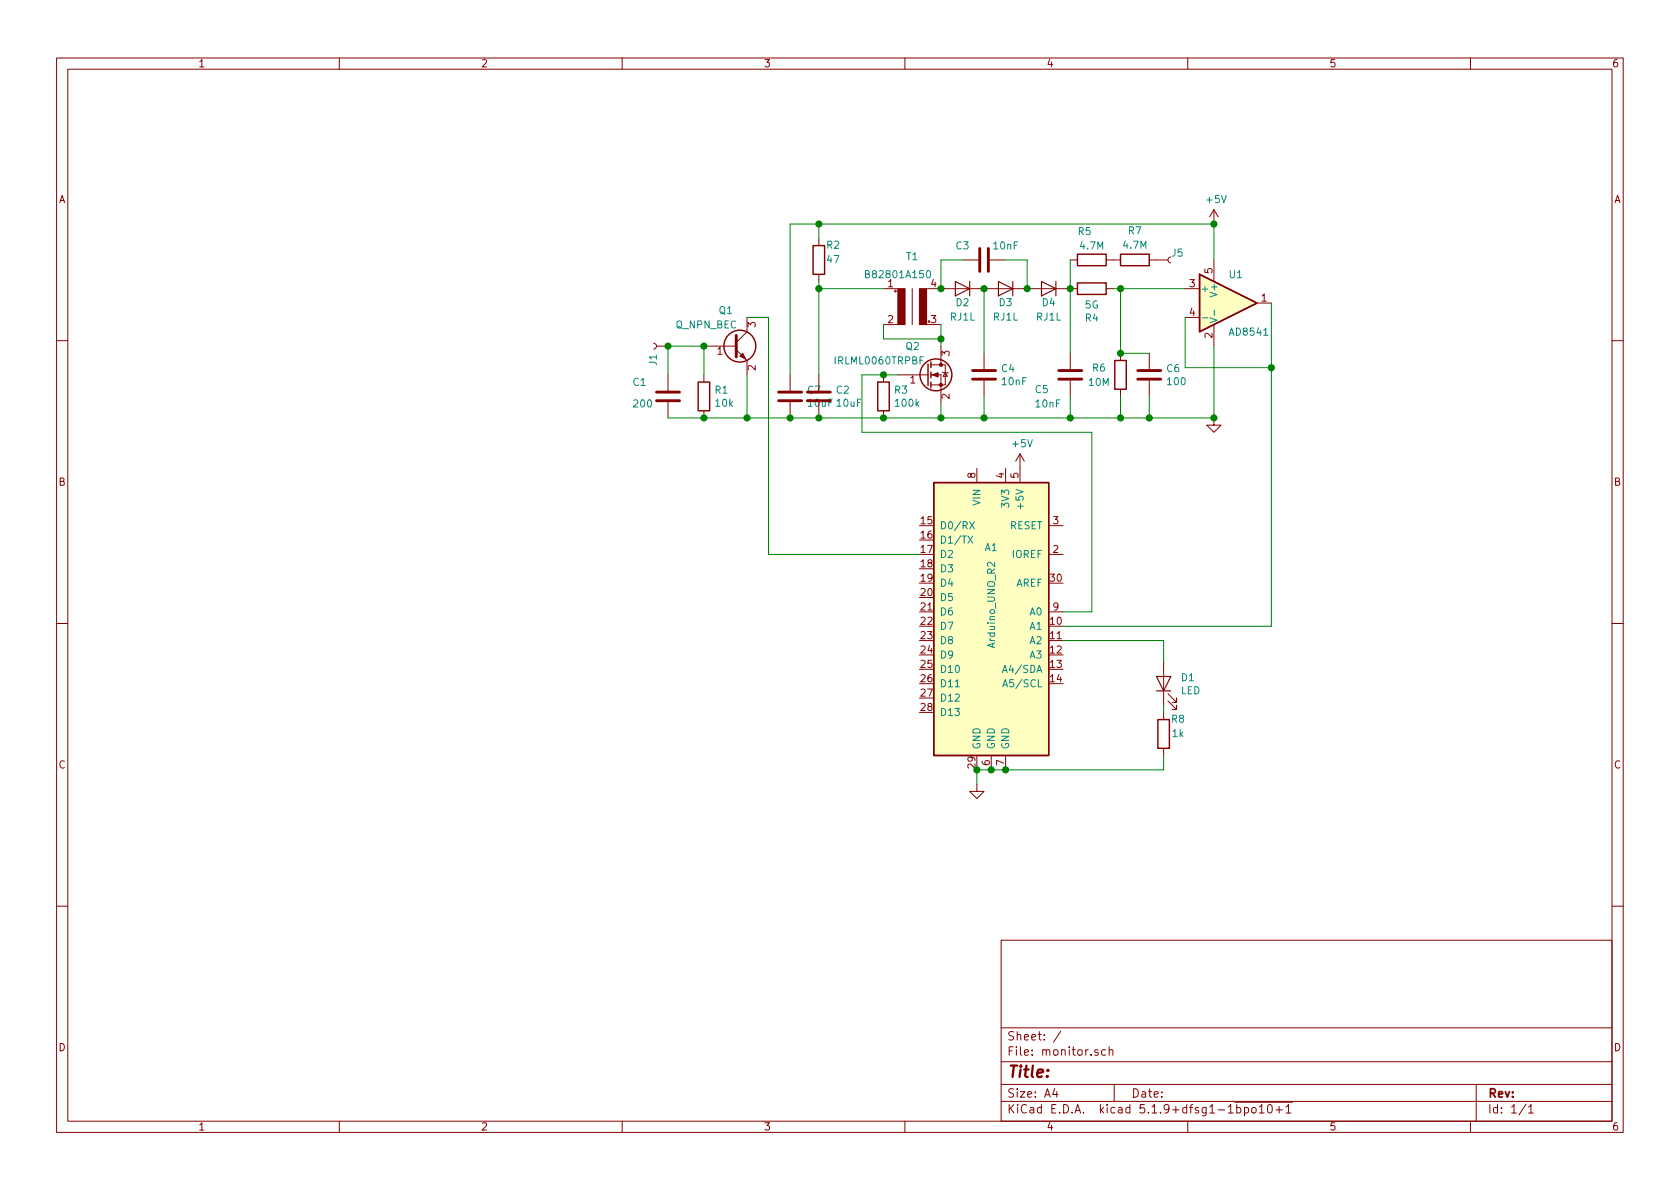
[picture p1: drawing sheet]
<svg xmlns="http://www.w3.org/2000/svg" width="297mm" height="210mm" viewBox="0 0 297 210" stroke-linecap="round" stroke-linejoin="round" font-family="sans-serif">
<g fill="none" stroke="#840000" stroke-width=".18">
<path d="M10 10.3h277v189.9h-277zM12 12.2h273v186.1h-273zM60 10.3v1.9M110 10.3v1.9M160 10.3v1.9M210 10.3v1.9M260 10.3v1.9M214.6 37.1l-.7 1.2M214.6 37.1v2.5M214.6 37.1l.8 1.2M132.1 56.1v2.6l-1.9 1.9M144.8 42.2v1.2"/>
<path d="M144.8 48.5v1.3M156.2 51h2.5M156.2 57.4h2.5M161.3 51v6.4zM163.8 51h26.7M163.8 57.4h2.6M170.2 46h2.8M175 46h2.8M189.2 46h1.3M195.6 46h2.5M195.6 51h1.2M203.2 46h3.3"/>
<path d="M207 45.5l-.3 .1-.2 .3 .1 .4 .4 .2M209.5 51h2.6M209.5 56.1h2.6M214.6 46v3.8M214.6 57.4v3.8M222.2 53.6h2.6M10 60.2h2M115.6 60.7l.3 .1 .2 .3-.1 .4-.4 .2M116.1 61.2h2M118.1 66.3v2.8M118.1 71.1v2.8M124.5 61.2h5.7"/>
<path d="M124.5 66.3v1.3M124.5 72.6v1.3M130.2 61.8l1.9 1.9v2.6M139.7 66.3v2.8M139.7 71.1v2.8M144.8 66.3v2.8M144.8 71.1v2.8M156.2 66.3v1.3M156.2 72.6v1.3M158.7 66.3h5.4M164.6 66.3h1.8v5.1M164.6 64.5h1.8"/>
<path d="M166.4 64.5h.7v3.6h-2.5M166.4 61.2v3.3M166.6 65.8l.2 .1h.7l.1 .1M167.1 65.9l.4 .6h-.7zM174 62.5v2.8M174 67.3v2.8M189.2 62.5v2.8M189.2 67.3v2.8M198.1 62.5v1.2M198.1 68.8v1.3M203.2 62.5v2.8M203.2 67.3v2.8"/>
<path d="M214.6 73.9v1.3h1.3l-1.3 1.2-1.2-1.2h1.2M285 60.2h2M172.7 82.8v2.5M177.8 82.8v2.5M180.3 80.3v5M180.3 80.3l-.7 1.2M180.3 80.3l.8 1.2M185.4 98h2.6M185.4 93h2.6M10 110.3h2M185.4 108.2h2.6M205.7 117.1v7.6"/>
<path d="M285 110.3h2M172.7 138.7v1.2h1.3l-1.3 1.3-1.3-1.3h1.3M175.3 133.6v2.5M177.8 133.6v2.5M205.7 126v1.2M205.7 132.3v1.3M206.5 123.9l1.5 1.6v-.8v.8h-.7M206.5 122.7l1.5 1.5v-.8v.8h-.7M10 160.2h2M177 166.3h108v32h-108zM285 160.2h2M60 198.3v1.9"/>
<path d="M110 198.3v1.9M160 198.3v1.9M177 194.8h108M177 191.8h108M177 187.8h108M177 181.8h108M186.5 192.5l-.4 1h1M186.8 193v1M187.6 182.3l-1.3 2M194.1 185.7a.37 .37 0 0 0-.6 .1l.1 .2 .5 .2 .1 .1-.2 .3-.5-.1M195.5 185.7l-.5-.1-.2 .3v.6l.2 .1 .5-.1M196.1 185.7h.1a.37 .37 0 0 1 .6 .1v.8"/>
<path d="M196.1 185.1v1.5M197 191.8v3M210 198.3v1.9M218.3 194.9h10.2M218.7 195.9l.4-.1 .3 .3-.1 .6h-.6M218.7 195.3v1.5M220 195.9l.4-.1 .4 .3-.1 .6-.3 .1-.4-.1M220 195.8v1.5M221.4 196l.2-.2 .4 .2v.7l-.2 .1-.4-.1zM222.7 195.8l.4-.5v1.5M222.7 196.8h.8M224.2 195.5l.4-.2a.94 .94 0 0 1 0 1.5l-.4-.3-.1-.6z"/>
<path d="M225.6 196.3h1.1M226.2 195.7v1.1M227.4 195.8l.4-.5v1.5M227.4 196.8h.8M260 198.3v1.9M261 191.8v6.5M269.8 195.2l-1.2 2M270.3 195.8l.4-.5v1.5M270.3 196.8h.8"/>
<circle cx="158.3" cy="51.5" r=".15"/>
</g>
<g fill="none" stroke="#840000" stroke-width=".51">
<path d="M130.2 59.3v3.8M173.2 43.9v4.1M174.8 43.9v4.1M116.1 70.9h4M116.1 69.3h4M137.7 70.9h4M137.7 69.3h4M142.7 70.9h4.1M142.7 69.3h4.1M172 67.1h4M172 65.5h4M187.2 67.1h4.1"/>
<path d="M187.2 65.5h4.1M201.2 67.1h4M201.2 65.5h4"/>
</g>
<g fill="#ffffc2" stroke="#ffffc2" stroke-width=".18">
<path d="M165.1 85.3h20.3v48.3h-20.3z"/>
<path d="M212.1 48.5l10.1 5.1-10.1 5.1z"/>
</g>
<g fill="none" stroke="#840000" stroke-width=".25">
<path d="M143.8 43.4h2v5.1h-2zM190.5 45h5.1v2h-5.1zM190.5 50h5.1v2.1h-5.1zM198.1 45h5.1v2h-5.1zM212.1 48.5l10.1 5.1-10.1 5.1zM123.4 67.6h2.1v5h-2.1zM155.2 67.6h2v5h-2zM164.1 64.4v3.8M164.6 64v1M164.6 65.8v1M164.6 67.6v1M197.1 63.7h2v5.1h-2z"/>
<path d="M165.1 85.3h20.3v48.3h-20.3zM204.7 127.2h2.1v5.1h-2.1z"/>
<circle cx="130.8" cy="61.2" r="2.82"/>
<circle cx="165.5" cy="66.3" r="2.82"/>
</g>
<g fill="none" stroke="#008484" stroke-width=".18">
<path d="M153 48.5l.6-.1 .1-.2-.1-.2-.6-.2v1.3h.5l.2-.1v-.3l-.3-.2M163.9 48l.2-.2a.67 .67 0 0 1 .4 .7 .67 .67 0 0 1-.4 .6l-.3-.5zM212.6 56.2h1M213.9 56.2l1.3 .4-1.3 .5M214.7 54.8v1M171.1 94.8l.9 1.3M171.4 92.2l.9 1.3M172 94.8l-.9 1.3M172.3 92.2l-.9 1.3M175.9 99.4v.8l-.9-.8-.4 .3 .1 .4M177.2 118.9l.5-1.3 .4 1.3M177.3 121.5l.4-1.3 .5 1.3"/>
<path d="M177.4 121.1h.6"/>
</g>
<path d="M168.9 49.8l2.5 1.2-2.5 1.3zM171.4 49.8v2.5M176.5 49.8l2.6 1.2-2.6 1.3zM179.1 49.8v2.5M184.1 49.8l2.6 1.2-2.6 1.3zM186.7 49.8v2.5M204.5 119.6h2.5l-1.3 2.6zM204.5 122.2h2.5" fill="none" stroke="#840000" stroke-width=".2"/>
<g fill="#840000" stroke="#840000" stroke-width=".18">
<path d="M130.8 63l.5-.5 .5 1z"/>
<path d="M158.7 51h1.3v6.4h-1.3z"/>
<path d="M162.6 51h1.2v6.4h-1.2z"/>
<path d="M164.8 66.3l1.1-.4v.8z"/>
<circle cx="166.4" cy="68.1" r=".28"/>
<circle cx="166.4" cy="64.5" r=".28"/>
</g>
<g fill="none" stroke="#008400" stroke-width=".18">
<path d="M144.8 39.6v2.6M132.1 56.1h3.8v41.9h26.7M144.8 51h11.4M144.8 49.8v16.5M156.2 57.4v2.5h10.2M166.4 57.4v3.8M170.2 46h-3.8v5M174 51v11.5M177.8 46h3.8v5M189.2 46v16.5M196.8 51h12.7M198.1 51v11.5h5.1"/>
<path d="M209.5 56.1v8.9h15.3M214.6 46v-6.4h-74.9v26.7M224.8 53.6v57.1h-36.8M118.1 66.3v-5.1h6.4v5.1M132.1 66.3v7.6M158.7 66.3h-6.3v10.1h40.6v31.8h-5M166.4 71.4v2.5M174 70.1v3.8M189.2 70.1v3.8M198.1 70.1v3.8M203.2 70.1v3.8M214.6 61.2v12.7h-96.5"/>
<path d="M188 113.3h17.7v3.8M205.7 124.7v1.3M205.7 133.6v2.5h-33v2.6"/>
</g>
<g fill="#008400" stroke="#008400" stroke-width=".25">
<circle cx="198.1" cy="73.9" r=".51"/>
<circle cx="198.1" cy="51" r=".51"/>
<circle cx="132.1" cy="73.9" r=".51"/>
<circle cx="156.2" cy="73.9" r=".51"/>
<circle cx="166.4" cy="73.9" r=".51"/>
<circle cx="166.4" cy="59.9" r=".51"/>
<circle cx="174" cy="51" r=".51"/>
<circle cx="198.1" cy="62.5" r=".51"/>
<circle cx="144.8" cy="51" r=".51"/>
<circle cx="177.8" cy="136.1" r=".51"/>
<circle cx="189.2" cy="73.9" r=".51"/>
<circle cx="174" cy="73.9" r=".51"/>
<circle cx="124.5" cy="61.2" r=".51"/>
<circle cx="156.2" cy="66.3" r=".51"/>
<circle cx="144.8" cy="39.6" r=".51"/>
<circle cx="214.6" cy="39.6" r=".51"/>
<circle cx="189.2" cy="51" r=".51"/>
<circle cx="118.1" cy="61.2" r=".51"/>
<circle cx="175.3" cy="136.1" r=".51"/>
<circle cx="172.7" cy="136.1" r=".51"/>
<circle cx="203.2" cy="73.9" r=".51"/>
<circle cx="144.8" cy="73.9" r=".51"/>
<circle cx="124.5" cy="73.9" r=".51"/>
<circle cx="214.6" cy="73.9" r=".51"/>
<circle cx="224.8" cy="65" r=".51"/>
<circle cx="139.7" cy="73.9" r=".51"/>
<circle cx="166.4" cy="51" r=".51"/>
<circle cx="181.6" cy="51" r=".51"/>
</g>
<text font-size="2.8" fill="#840000" x="178" y="190.5">Title:</text>
<g font-size="2.1" fill="#840000">
<text x="178" y="184">Sheet: /</text>
<text x="178" y="186.7">File: monitor.sch</text>
<text x="178" y="196.9">KiCad E.D.A. kicad 5.1.9+dfsg1-1bpo10+1</text>
<text x="178" y="194.1">Size: A4</text>
<text x="200" y="194.1">Date:</text>
<text x="263" y="194.1">Rev:</text>
<text x="263" y="196.9">Id: 1/1</text>
</g>
<g font-size="1.8" fill="#840000">
<text x="35" y="11.9">1</text>
<text x="85" y="11.9">2</text>
<text x="135" y="11.9">3</text>
<text x="185" y="11.9">4</text>
<text x="235" y="11.9">5</text>
<text x="285" y="11.9">6</text>
<text x="10.4" y="35.9">A</text>
<text x="285.4" y="35.9">A</text>
<text x="157" y="50.8">1</text>
<text x="164.6" y="50.8">4</text>
<text x="210.3" y="50.8">3</text>
<text x="214.4" y="48.4" transform="rotate(-90 214.4 48.4)">5</text>
<text x="223" y="53.3">1</text>
<text x="133.6" y="57.9" transform="rotate(-90 133.6 57.9)">3</text>
<text x="157" y="57.1">2</text>
<text x="164.6" y="57.1">3</text>
<text x="210.3" y="55.9">4</text>
<text x="214.4" y="59.8" transform="rotate(-90 214.4 59.8)">2</text>
<text x="126.8" y="62.7">1</text>
<text x="133.6" y="65.5" transform="rotate(-90 133.6 65.5)">2</text>
<text x="167.9" y="63" transform="rotate(-90 167.9 63)">3</text>
<text x="160.9" y="67.8">1</text>
<text x="167.9" y="70.6" transform="rotate(-90 167.9 70.6)">2</text>
<text x="10.4" y="85.9">B</text>
<text x="172.5" y="84.6" transform="rotate(-90 172.5 84.6)">8</text>
<text x="177.5" y="84.6" transform="rotate(-90 177.5 84.6)">4</text>
<text x="180.1" y="84.6" transform="rotate(-90 180.1 84.6)">5</text>
<text x="285.4" y="85.9">B</text>
<text x="162.9" y="92.7">15</text>
<text x="162.9" y="95.2">16</text>
<text x="186.2" y="92.7">3</text>
<text x="162.9" y="97.8">17</text>
<text x="162.9" y="100.3">18</text>
<text x="186.2" y="97.8">2</text>
<text x="162.9" y="102.9">19</text>
<text x="162.9" y="105.4">20</text>
<text x="162.9" y="107.9">21</text>
<text x="185.7" y="102.9">30</text>
<text x="186.2" y="107.9">9</text>
<text x="162.9" y="110.5">22</text>
<text x="162.9" y="113">23</text>
<text x="185.7" y="110.5">10</text>
<text x="185.7" y="113">11</text>
<text x="162.9" y="115.6">24</text>
<text x="162.9" y="118.1">25</text>
<text x="185.7" y="115.6">12</text>
<text x="185.7" y="118.1">13</text>
<text x="162.9" y="120.6">26</text>
<text x="162.9" y="123.2">27</text>
<text x="162.9" y="125.7">28</text>
<text x="185.7" y="120.6">14</text>
<text x="10.4" y="135.9">C</text>
<text x="172.5" y="135.8" transform="rotate(-90 172.5 135.8)">29</text>
<text x="175" y="135.4" transform="rotate(-90 175 135.4)">6</text>
<text x="177.5" y="135.4" transform="rotate(-90 177.5 135.4)">7</text>
<text x="285.4" y="135.9">C</text>
<text x="10.4" y="185.9">D</text>
<text x="285.4" y="185.9">D</text>
<text x="35" y="199.9">1</text>
<text x="85" y="199.9">2</text>
<text x="135" y="199.9">3</text>
<text x="185" y="199.9">4</text>
<text x="235" y="199.9">5</text>
<text x="285" y="199.9">6</text>
</g>
<g font-size="1.8" fill="#008484">
<text x="213.4" y="35.9">+5V</text>
<text x="190.7" y="41.6">R5</text>
<text x="199.5" y="41.4">R7</text>
<text x="146.2" y="44">R2</text>
<text x="146.3" y="46.5">47</text>
<text x="160.3" y="46">T1</text>
<text x="169.1" y="44.1">C3</text>
<text x="175.7" y="44.1">10nF</text>
<text x="191.1" y="44.1">4.7M</text>
<text x="198.7" y="44">4.7M</text>
<text x="207.2" y="45.4">J5</text>
<text x="153.5" y="49.2">B82801A150</text>
<text x="212.2" y="51.7">+</text>
<text x="215.3" y="52.1" transform="rotate(-90 215.3 52.1)">V+</text>
<text x="217.4" y="49.2">U1</text>
<text x="119.5" y="58.1">Q_NPN_BEC</text>
<text x="127.2" y="55.5">Q1</text>
<text x="168" y="56.7">RJ1L</text>
<text x="169.1" y="54.1">D2</text>
<text x="175.6" y="56.7">RJ1L</text>
<text x="176.7" y="54.1">D3</text>
<text x="183.3" y="56.7">RJ1L</text>
<text x="184.3" y="54.1">D4</text>
<text x="191.9" y="54.6">5G</text>
<text x="191.9" y="56.9">R4</text>
<text x="217.6" y="59.4">AD8541</text>
<text x="116.1" y="64.6" transform="rotate(-90 116.1 64.6)">J1</text>
<text x="147.8" y="64.4">IRLML0060TRPBF</text>
<text x="160.2" y="61.9">Q2</text>
<text x="177.1" y="65.8">C4</text>
<text x="193.2" y="65.7">R6</text>
<text x="206.3" y="65.8">C6</text>
<text x="112" y="68.2">C1</text>
<text x="126.4" y="69.6">R1</text>
<text x="126.6" y="71.9">10k</text>
<text x="142.8" y="69.6">C7</text>
<text x="143" y="71.9">10uF 10uF</text>
<text x="147.9" y="69.6">C2</text>
<text x="158.2" y="69.6">R3</text>
<text x="158.4" y="71.9">100k</text>
<text x="177.2" y="68.1">10nF</text>
<text x="183.1" y="69.5">C5</text>
<text x="192.6" y="68.2">10M</text>
<text x="206.5" y="68.1">100</text>
<text x="112.2" y="72.1">200</text>
<text x="183.2" y="72.1">10nF</text>
<text x="179.1" y="79.1">+5V</text>
<text x="173.4" y="89.3" transform="rotate(-90 173.4 89.3)">VIN</text>
<text x="178.4" y="89.5" transform="rotate(-90 178.4 89.5)">3V3</text>
<text x="181" y="89.6" transform="rotate(-90 181 89.6)">+5V</text>
<text x="166.1" y="93.6">D0/RX</text>
<text x="178.5" y="93.6">RESET</text>
<text x="166.1" y="96.1">D1/TX</text>
<text x="166.1" y="98.7">D2</text>
<text x="166.1" y="101.2">D3</text>
<text x="174.1" y="97.5">A1</text>
<text x="179" y="98.7">IOREF</text>
<text x="166.1" y="103.8">D4</text>
<text x="166.1" y="106.3">D5</text>
<text x="179.6" y="103.8">AREF</text>
<text x="166.1" y="108.8">D6</text>
<text x="166.1" y="111.4">D7</text>
<text x="166.1" y="113.9">D8</text>
<text x="182.1" y="111.4">A1</text>
<text x="182.1" y="113.9">A2</text>
<text x="182.1" y="108.8">A0</text>
<text x="166.1" y="116.5">D9</text>
<text x="166.1" y="119">D10</text>
<text x="175.9" y="114.4" transform="rotate(-90 175.9 114.4)">Arduino_UNO_R2</text>
<text x="177.9" y="119">A4/SDA</text>
<text x="182.1" y="116.5">A3</text>
<text x="166.1" y="121.5">D11</text>
<text x="166.1" y="124.1">D12</text>
<text x="178.1" y="121.5">A5/SCL</text>
<text x="208.8" y="122.8">LED</text>
<text x="208.9" y="120.5">D1</text>
<text x="166.1" y="126.6">D13</text>
<text x="207.2" y="127.8">R8</text>
<text x="207.3" y="130.3">1k</text>
<text x="173.4" y="132.6" transform="rotate(-90 173.4 132.6)">GND</text>
<text x="175.9" y="132.6" transform="rotate(-90 175.9 132.6)">GND</text>
<text x="178.4" y="132.6" transform="rotate(-90 178.4 132.6)">GND</text>
</g>
</svg>
